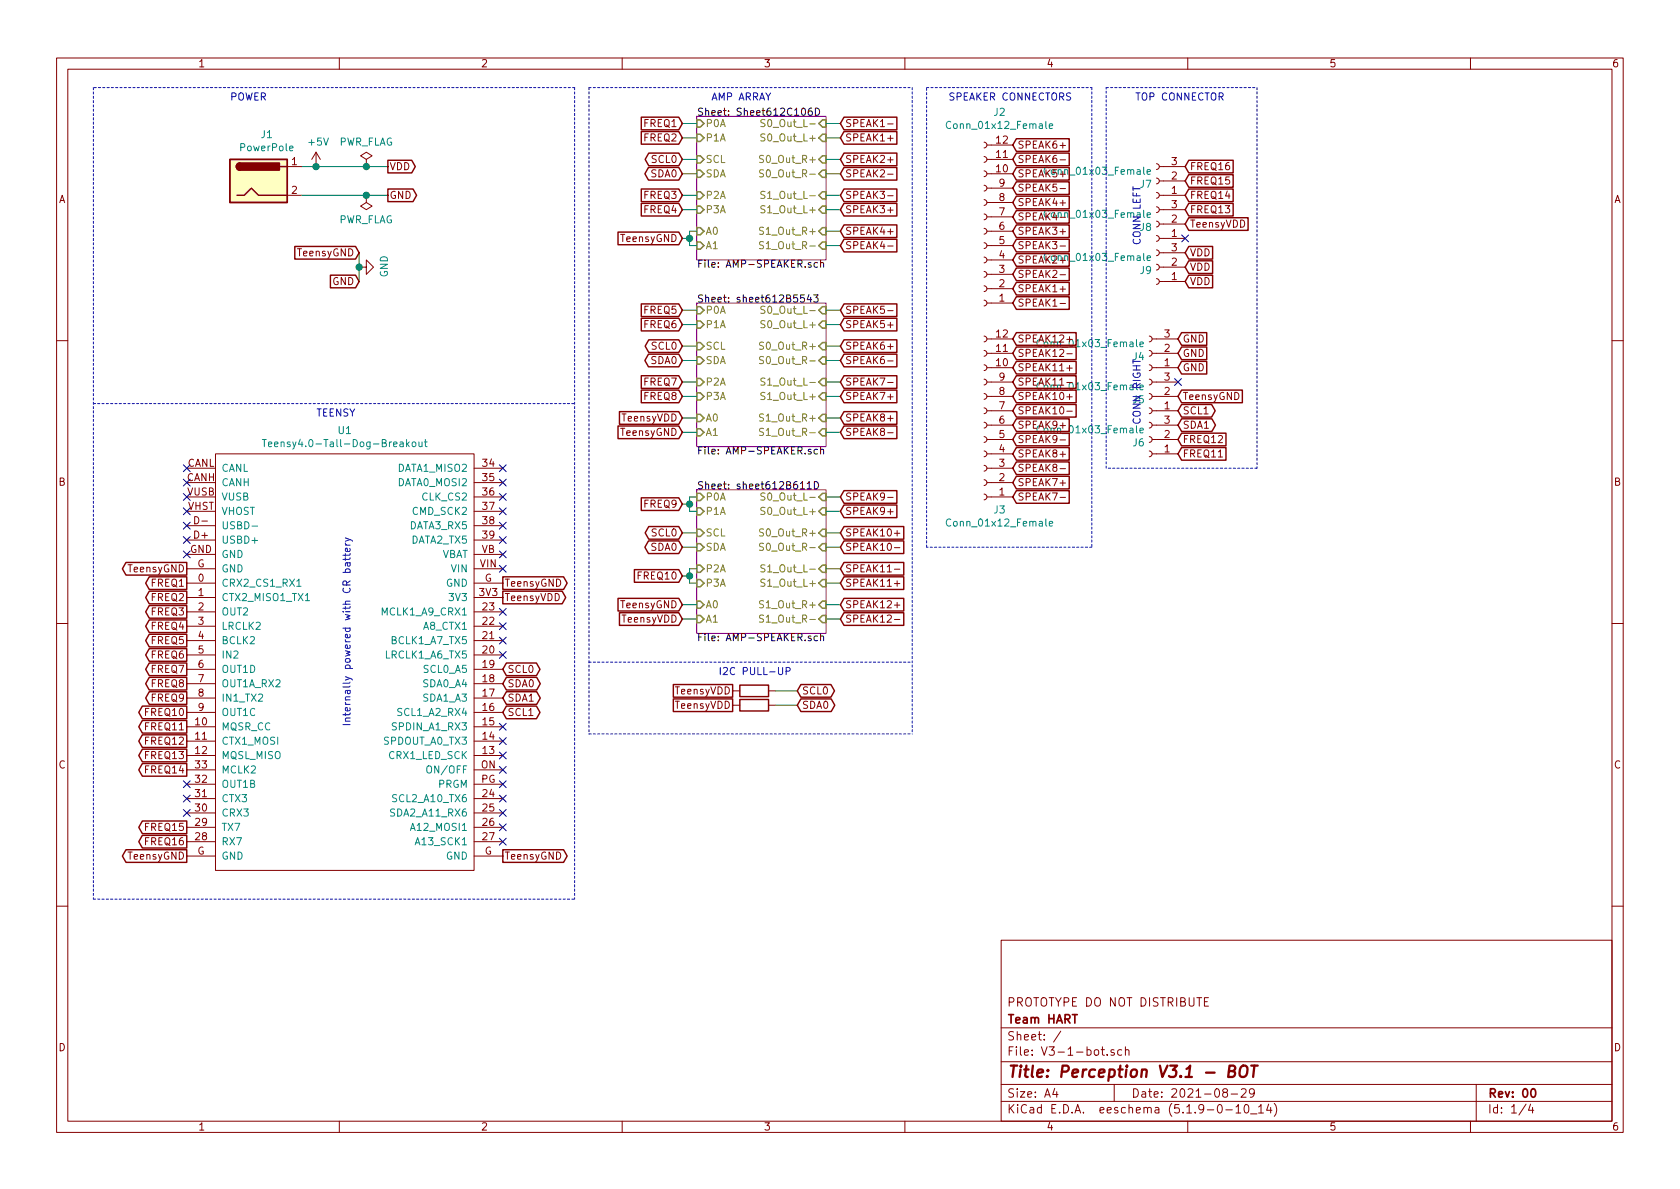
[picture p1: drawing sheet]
EESchema Schematic File Version 4
EELAYER 30 0
EELAYER END
$Descr A4 11693 8268
encoding utf-8
Sheet 1 4
Title "Perception V3.1 - BOT"
Date "2021-08-29"
Rev "00"
Comp "Team HART"
Comment1 "PROTOTYPE DO NOT DISTRIBUTE"
Comment2 ""
Comment3 ""
Comment4 ""
$EndDescr
Text GLabel 1300 4750 0    50   Output ~ 0
FREQ8
Text GLabel 1300 4050 0    50   Output ~ 0
FREQ1
Text GLabel 3500 4050 2    50   Output ~ 0
TeensyGND
Text GLabel 1300 4150 0    50   Output ~ 0
FREQ2
Text GLabel 1300 4250 0    50   Output ~ 0
FREQ3
Text GLabel 1300 4350 0    50   Output ~ 0
FREQ4
Text GLabel 1300 4450 0    50   Output ~ 0
FREQ5
Text GLabel 1300 4550 0    50   Output ~ 0
FREQ6
Text GLabel 1300 4650 0    50   Output ~ 0
FREQ7
Text GLabel 1300 4850 0    50   Output ~ 0
FREQ9
Text GLabel 1300 4950 0    50   Output ~ 0
FREQ10
Text GLabel 1300 5050 0    50   Output ~ 0
FREQ11
Text GLabel 3500 4950 2    50   BiDi ~ 0
SCL1
Text GLabel 3500 4850 2    50   BiDi ~ 0
SDA1
Text GLabel 3500 4750 2    50   BiDi ~ 0
SDA0
Text GLabel 3500 4650 2    50   BiDi ~ 0
SCL0
Text GLabel 1300 5150 0    50   Output ~ 0
FREQ12
Text GLabel 1300 5250 0    50   Output ~ 0
FREQ13
Text GLabel 1300 5350 0    50   Output ~ 0
FREQ14
Text GLabel 1300 5750 0    50   Output ~ 0
FREQ15
Text GLabel 1300 5850 0    50   Output ~ 0
FREQ16
Text GLabel 3500 4150 2    50   Output ~ 0
TeensyVDD
Text GLabel 2500 1750 0    50   Input ~ 0
TeensyGND
Text GLabel 2500 1950 0    50   Input ~ 0
GND
Wire Wire Line
	2500 1950 2500 1850
$Comp
L power:GND #PWR01
U 1 1
P 2500 1850
F 0 "#PWR01" H 2500 1600 50  0001 C CNN
F 1 "GND" H 2505 1677 50  0000 C CNN
F 2 "" H 2500 1850 50  0001 C CNN
F 3 "" H 2500 1850 50  0001 C CNN
	1    2500 1850
	0    -1   -1   0   
$EndComp
$Comp
L power:+5V #PWR02
U 1 1
P 2200 1150
F 0 "#PWR02" H 2200 1000 50  0001 C CNN
F 1 "+5V" H 2215 1323 50  0000 C CNN
F 2 "" H 2200 1150 50  0001 C CNN
F 3 "" H 2200 1150 50  0001 C CNN
	1    2200 1150
	1    0    0    -1  
$EndComp
Connection ~ 2500 1850
Wire Wire Line
	2500 1750 2500 1850
$Comp
L AndersonPowerPole:PowerPole J1
U 1 1
P 1800 1000
F 0 "J1" H 1857 1075 50  0000 C CNN
F 1 "PowerPole" H 1857 984 50  0000 C CNN
F 2 "PowerPole:45A-VERT-PAIR" H 1800 1000 50  0001 C CNN
F 3 "" H 1800 1000 50  0001 C CNN
	1    1800 1000
	1    0    0    -1  
$EndComp
$Sheet
S 4850 800  900  1000
U 612C106E
F0 "Sheet612C106D" 50
F1 "AMP-SPEAKER.sch" 50
F2 "SDA" I L 4850 1200 50 
F3 "P1A" I L 4850 950 50 
F4 "P0A" I L 4850 850 50 
F5 "P2A" I L 4850 1350 50 
F6 "P3A" I L 4850 1450 50 
F7 "A0" I L 4850 1600 50 
F8 "A1" I L 4850 1700 50 
F9 "SCL" I L 4850 1100 50 
F10 "S0_Out_L-" I R 5750 850 50 
F11 "S0_Out_L+" I R 5750 950 50 
F12 "S0_Out_R+" I R 5750 1100 50 
F13 "S0_Out_R-" I R 5750 1200 50 
F14 "S1_Out_L-" I R 5750 1350 50 
F15 "S1_Out_L+" I R 5750 1450 50 
F16 "S1_Out_R+" I R 5750 1600 50 
F17 "S1_Out_R-" I R 5750 1700 50 
$EndSheet
Text GLabel 4750 1650 0    50   Input ~ 0
TeensyGND
$Sheet
S 4850 2100 900  1000
U 612B5551
F0 "sheet612B5543" 50
F1 "AMP-SPEAKER.sch" 50
F2 "SDA" I L 4850 2500 50 
F3 "P1A" I L 4850 2250 50 
F4 "P0A" I L 4850 2150 50 
F5 "P2A" I L 4850 2650 50 
F6 "P3A" I L 4850 2750 50 
F7 "A0" I L 4850 2900 50 
F8 "A1" I L 4850 3000 50 
F9 "SCL" I L 4850 2400 50 
F10 "S0_Out_L-" I R 5750 2150 50 
F11 "S0_Out_L+" I R 5750 2250 50 
F12 "S0_Out_R+" I R 5750 2400 50 
F13 "S0_Out_R-" I R 5750 2500 50 
F14 "S1_Out_L-" I R 5750 2650 50 
F15 "S1_Out_L+" I R 5750 2750 50 
F16 "S1_Out_R+" I R 5750 2900 50 
F17 "S1_Out_R-" I R 5750 3000 50 
$EndSheet
$Sheet
S 4850 3400 900  1000
U 612B612B
F0 "sheet612B611D" 50
F1 "AMP-SPEAKER.sch" 50
F2 "SDA" I L 4850 3800 50 
F3 "P1A" I L 4850 3550 50 
F4 "P0A" I L 4850 3450 50 
F5 "P2A" I L 4850 3950 50 
F6 "P3A" I L 4850 4050 50 
F7 "A0" I L 4850 4200 50 
F8 "A1" I L 4850 4300 50 
F9 "SCL" I L 4850 3700 50 
F10 "S0_Out_L-" I R 5750 3450 50 
F11 "S0_Out_L+" I R 5750 3550 50 
F12 "S0_Out_R+" I R 5750 3700 50 
F13 "S0_Out_R-" I R 5750 3800 50 
F14 "S1_Out_L-" I R 5750 3950 50 
F15 "S1_Out_L+" I R 5750 4050 50 
F16 "S1_Out_R+" I R 5750 4200 50 
F17 "S1_Out_R-" I R 5750 4300 50 
$EndSheet
Text GLabel 4750 3000 0    50   Input ~ 0
TeensyGND
Text GLabel 4750 4200 0    50   Input ~ 0
TeensyGND
Text GLabel 4750 4300 0    50   Input ~ 0
TeensyVDD
Text GLabel 4750 2900 0    50   Input ~ 0
TeensyVDD
Wire Wire Line
	4750 4300 4850 4300
Wire Wire Line
	4750 4200 4850 4200
Wire Wire Line
	4750 3000 4850 3000
Wire Wire Line
	4750 2900 4850 2900
Wire Wire Line
	4750 1650 4800 1650
Wire Wire Line
	4800 1650 4800 1600
Wire Wire Line
	4800 1600 4850 1600
Wire Wire Line
	4850 1700 4800 1700
Wire Wire Line
	4800 1700 4800 1650
Connection ~ 4800 1650
Text GLabel 4750 1200 0    50   BiDi ~ 0
SDA0
Text GLabel 4750 1100 0    50   BiDi ~ 0
SCL0
Text GLabel 4750 2500 0    50   BiDi ~ 0
SDA0
Text GLabel 4750 2400 0    50   BiDi ~ 0
SCL0
Text GLabel 4750 3800 0    50   BiDi ~ 0
SDA0
Text GLabel 4750 3700 0    50   BiDi ~ 0
SCL0
Wire Wire Line
	4750 3700 4850 3700
Wire Wire Line
	4750 3800 4850 3800
Wire Wire Line
	4750 2400 4850 2400
Wire Wire Line
	4750 2500 4850 2500
Wire Wire Line
	4750 1100 4850 1100
Wire Wire Line
	4750 1200 4850 1200
Text GLabel 4750 2750 0    50   Input ~ 0
FREQ8
Text GLabel 4750 850  0    50   Input ~ 0
FREQ1
Text GLabel 4750 950  0    50   Input ~ 0
FREQ2
Text GLabel 4750 1350 0    50   Input ~ 0
FREQ3
Text GLabel 4750 1450 0    50   Input ~ 0
FREQ4
Text GLabel 4750 2150 0    50   Input ~ 0
FREQ5
Text GLabel 4750 2250 0    50   Input ~ 0
FREQ6
Text GLabel 4750 2650 0    50   Input ~ 0
FREQ7
Text GLabel 4750 3500 0    50   Input ~ 0
FREQ9
Text GLabel 4750 4000 0    50   Input ~ 0
FREQ10
Wire Wire Line
	4750 3500 4800 3500
Wire Wire Line
	4800 3500 4800 3450
Wire Wire Line
	4800 3450 4850 3450
Wire Wire Line
	4800 3500 4800 3550
Wire Wire Line
	4800 3550 4850 3550
Connection ~ 4800 3500
Wire Wire Line
	4750 4000 4800 4000
Wire Wire Line
	4800 4000 4800 4050
Wire Wire Line
	4800 4050 4850 4050
Wire Wire Line
	4800 4000 4800 3950
Wire Wire Line
	4800 3950 4850 3950
Connection ~ 4800 4000
Wire Wire Line
	4750 2750 4850 2750
Wire Wire Line
	4750 2650 4850 2650
Wire Wire Line
	4750 2250 4850 2250
Wire Wire Line
	4750 2150 4850 2150
Wire Wire Line
	4750 1350 4850 1350
Wire Wire Line
	4750 1450 4850 1450
Wire Wire Line
	4750 950  4850 950 
Wire Wire Line
	4750 850  4850 850 
Text GLabel 5850 850  2    50   Input ~ 0
SPEAK1-
Text GLabel 5850 950  2    50   Input ~ 0
SPEAK1+
Text GLabel 5850 1200 2    50   Input ~ 0
SPEAK2-
Text GLabel 5850 1100 2    50   Input ~ 0
SPEAK2+
Text GLabel 5850 1350 2    50   Input ~ 0
SPEAK3-
Text GLabel 5850 1450 2    50   Input ~ 0
SPEAK3+
Text GLabel 5850 1600 2    50   Input ~ 0
SPEAK4+
Text GLabel 5850 1700 2    50   Input ~ 0
SPEAK4-
Text GLabel 5850 2150 2    50   Input ~ 0
SPEAK5-
Text GLabel 5850 2250 2    50   Input ~ 0
SPEAK5+
Text GLabel 5850 2400 2    50   Input ~ 0
SPEAK6+
Text GLabel 5850 2500 2    50   Input ~ 0
SPEAK6-
Wire Notes Line
	4100 4600 6350 4600
Wire Notes Line
	4100 600  6350 600 
Wire Wire Line
	5750 2500 5850 2500
Wire Wire Line
	5750 2400 5850 2400
Wire Wire Line
	5750 2250 5850 2250
Wire Wire Line
	5750 2150 5850 2150
Wire Wire Line
	5750 1700 5850 1700
Wire Wire Line
	5750 1600 5850 1600
Wire Wire Line
	5750 1450 5850 1450
Wire Wire Line
	5750 1350 5850 1350
Wire Wire Line
	5750 1200 5850 1200
Wire Wire Line
	5750 1100 5850 1100
Wire Wire Line
	5750 950  5850 950 
Wire Wire Line
	5750 850  5850 850 
Text GLabel 5850 2650 2    50   Input ~ 0
SPEAK7-
Text GLabel 5850 2750 2    50   Input ~ 0
SPEAK7+
Text GLabel 5850 2900 2    50   Input ~ 0
SPEAK8+
Text GLabel 5850 3000 2    50   Input ~ 0
SPEAK8-
Text GLabel 5850 3450 2    50   Input ~ 0
SPEAK9-
Text GLabel 5850 3550 2    50   Input ~ 0
SPEAK9+
Text GLabel 5850 3700 2    50   Input ~ 0
SPEAK10+
Text GLabel 5850 3800 2    50   Input ~ 0
SPEAK10-
Text GLabel 5850 3950 2    50   Input ~ 0
SPEAK11-
Text GLabel 5850 4050 2    50   Input ~ 0
SPEAK11+
Text GLabel 5850 4200 2    50   Input ~ 0
SPEAK12+
Text GLabel 5850 4300 2    50   Input ~ 0
SPEAK12-
Wire Wire Line
	5750 4300 5850 4300
Wire Wire Line
	5750 4200 5850 4200
Wire Wire Line
	5750 4050 5850 4050
Wire Wire Line
	5750 3950 5850 3950
Wire Wire Line
	5750 3800 5850 3800
Wire Wire Line
	5750 3700 5850 3700
Wire Wire Line
	5750 3550 5850 3550
Wire Wire Line
	5750 3450 5850 3450
Wire Wire Line
	5750 3000 5850 3000
Wire Wire Line
	5750 2900 5850 2900
Wire Wire Line
	5750 2750 5850 2750
Wire Wire Line
	5750 2650 5850 2650
Text Notes 4950 700  0    50   ~ 0
AMP ARRAY
Text Notes 1600 700  0    50   ~ 0
POWER
Text Notes 2200 2900 0    50   ~ 0
TEENSY
$Comp
L Connector:Conn_01x12_Female J2
U 1 1
P 6850 1600
F 0 "J2" H 6742 775 50  0000 C CNN
F 1 "Conn_01x12_Female" H 6742 866 50  0000 C CNN
F 2 "Pin Socket 2.54mm:PinSocket_2x06_P2.54mm_Vertical" H 6850 1600 50  0001 C CNN
F 3 "~" H 6850 1600 50  0001 C CNN
	1    6850 1600
	-1   0    0    1   
$EndComp
$Comp
L Connector:Conn_01x12_Female J3
U 1 1
P 6850 2950
F 0 "J3" H 6742 3543 50  0000 C CNN
F 1 "Conn_01x12_Female" H 6742 3634 50  0000 C CNN
F 2 "Pin Socket 2.54mm:PinSocket_2x06_P2.54mm_Vertical" H 6850 2950 50  0001 C CNN
F 3 "~" H 6850 2950 50  0001 C CNN
	1    6850 2950
	-1   0    0    1   
$EndComp
Text GLabel 7050 2100 2    50   Input ~ 0
SPEAK1-
Text GLabel 7050 2000 2    50   Input ~ 0
SPEAK1+
Text GLabel 7050 1900 2    50   Input ~ 0
SPEAK2-
Text GLabel 7050 1800 2    50   Input ~ 0
SPEAK2+
Text GLabel 7050 1700 2    50   Input ~ 0
SPEAK3-
Text GLabel 7050 1600 2    50   Input ~ 0
SPEAK3+
Text GLabel 7050 1400 2    50   Input ~ 0
SPEAK4+
Text GLabel 7050 1500 2    50   Input ~ 0
SPEAK4-
Text GLabel 7050 1300 2    50   Input ~ 0
SPEAK5-
Text GLabel 7050 1200 2    50   Input ~ 0
SPEAK5+
Text GLabel 7050 1000 2    50   Input ~ 0
SPEAK6+
Text GLabel 7050 1100 2    50   Input ~ 0
SPEAK6-
Text GLabel 7050 3450 2    50   Input ~ 0
SPEAK7-
Text GLabel 7050 3350 2    50   Input ~ 0
SPEAK7+
Text GLabel 7050 3150 2    50   Input ~ 0
SPEAK8+
Text GLabel 7050 3250 2    50   Input ~ 0
SPEAK8-
Text GLabel 7050 3050 2    50   Input ~ 0
SPEAK9-
Text GLabel 7050 2950 2    50   Input ~ 0
SPEAK9+
Text GLabel 7050 2750 2    50   Input ~ 0
SPEAK10+
Text GLabel 7050 2850 2    50   Input ~ 0
SPEAK10-
Text GLabel 7050 2650 2    50   Input ~ 0
SPEAK11-
Text GLabel 7050 2550 2    50   Input ~ 0
SPEAK11+
Text GLabel 7050 2350 2    50   Input ~ 0
SPEAK12+
Text GLabel 7050 2450 2    50   Input ~ 0
SPEAK12-
Wire Notes Line
	6450 600  7600 600 
Wire Notes Line
	7600 600  7600 3800
Wire Notes Line
	7600 3800 6450 3800
Wire Notes Line
	6450 3800 6450 600 
Text Notes 6600 700  0    50   ~ 0
SPEAKER CONNECTORS
Text GLabel 8250 1950 2    50   Input ~ 0
VDD
Text GLabel 8250 1850 2    50   Input ~ 0
VDD
Text GLabel 8250 1750 2    50   Input ~ 0
VDD
Text GLabel 8200 2550 2    50   Input ~ 0
GND
Text GLabel 8200 2450 2    50   Input ~ 0
GND
Text GLabel 8200 2350 2    50   Input ~ 0
GND
NoConn ~ 8250 1650
Text GLabel 8200 2750 2    50   Input ~ 0
TeensyGND
Text GLabel 8250 1550 2    50   Input ~ 0
TeensyVDD
Text GLabel 8200 3150 2    50   Input ~ 0
FREQ11
Text GLabel 8200 3050 2    50   Input ~ 0
FREQ12
Text GLabel 8250 1450 2    50   Input ~ 0
FREQ13
Text GLabel 8250 1350 2    50   Input ~ 0
FREQ14
Text GLabel 8250 1250 2    50   Input ~ 0
FREQ15
Text GLabel 8250 1150 2    50   Input ~ 0
FREQ16
Text GLabel 8200 2850 2    50   BiDi ~ 0
SCL1
Text GLabel 8200 2950 2    50   BiDi ~ 0
SDA1
NoConn ~ 8200 2650
Wire Notes Line
	7700 600  8750 600 
Wire Notes Line
	8750 600  8750 3250
Wire Notes Line
	8750 3250 7700 3250
Wire Notes Line
	7700 3250 7700 600 
Text Notes 7900 700  0    50   ~ 0
TOP CONNECTOR
$Comp
L power:PWR_FLAG #FLG01
U 1 1
P 2550 1150
F 0 "#FLG01" H 2550 1225 50  0001 C CNN
F 1 "PWR_FLAG" H 2550 1323 50  0000 C CNN
F 2 "" H 2550 1150 50  0001 C CNN
F 3 "~" H 2550 1150 50  0001 C CNN
	1    2550 1150
	1    0    0    -1  
$EndComp
Text GLabel 2700 1150 2    50   Output ~ 0
VDD
Text GLabel 2700 1350 2    50   Output ~ 0
GND
$Comp
L power:PWR_FLAG #FLG02
U 1 1
P 2550 1350
F 0 "#FLG02" H 2550 1425 50  0001 C CNN
F 1 "PWR_FLAG" H 2550 1523 50  0000 C CNN
F 2 "" H 2550 1350 50  0001 C CNN
F 3 "~" H 2550 1350 50  0001 C CNN
	1    2550 1350
	-1   0    0    1   
$EndComp
$Comp
L teensy:Teensy4.0-Tall-Dog-Breakout U1
U 1 1
P 2400 4600
F 0 "U1" H 2400 6215 50  0000 C CNN
F 1 "Teensy4.0-Tall-Dog-Breakout" H 2400 6124 50  0000 C CNN
F 2 "Teensy:TallDogTeensy4.0Breakout" H 2400 3100 50  0001 C CNN
F 3 "" H 2400 3100 50  0001 C CNN
	1    2400 4600
	1    0    0    -1  
$EndComp
Wire Notes Line
	650  6250 4000 6250
Wire Notes Line
	650  2800 4000 2800
Text GLabel 5550 4900 2    50   BiDi ~ 0
SDA0
Text GLabel 5550 4800 2    50   BiDi ~ 0
SCL0
Text GLabel 5100 4900 0    50   UnSpc ~ 0
TeensyVDD
Text GLabel 5100 4800 0    50   UnSpc ~ 0
TeensyVDD
$Comp
L v3-rescue:R-Device R1
U 1 1
P 5250 4800
AR Path="/6130F6F8" Ref="R1"  Part="1" 
AR Path="/60B3C664/6130F6F8" Ref="R?"  Part="1" 
AR Path="/60B3C664/60D625EB/6130F6F8" Ref="R?"  Part="1" 
AR Path="/60B3C664/61161B92/6130F6F8" Ref="R?"  Part="1" 
AR Path="/60B3C664/611AE4D8/6130F6F8" Ref="R?"  Part="1" 
AR Path="/60B3C664/611FADDC/6130F6F8" Ref="R?"  Part="1" 
AR Path="/60B3C664/612476AD/6130F6F8" Ref="R?"  Part="1" 
AR Path="/60B3C664/61293FB1/6130F6F8" Ref="R?"  Part="1" 
AR Path="/60B3C664/61415D48/6130F6F8" Ref="R?"  Part="1" 
AR Path="/60B3C664/614FF167/6130F6F8" Ref="R?"  Part="1" 
AR Path="/60B3C664/6154BA8C/6130F6F8" Ref="R?"  Part="1" 
AR Path="/60B3C664/61598387/6130F6F8" Ref="R?"  Part="1" 
AR Path="/60B3C664/6168007F/6130F6F8" Ref="R?"  Part="1" 
AR Path="/60B3C664/61680083/6130F6F8" Ref="R?"  Part="1" 
AR Path="/60B20945/6130F6F8" Ref="R?"  Part="1" 
AR Path="/60B2094D/6130F6F8" Ref="R?"  Part="1" 
AR Path="/60B20955/6130F6F8" Ref="R?"  Part="1" 
AR Path="/60B2095D/6130F6F8" Ref="R?"  Part="1" 
AR Path="/60B20965/6130F6F8" Ref="R?"  Part="1" 
AR Path="/60B2096D/6130F6F8" Ref="R?"  Part="1" 
AR Path="/612FD936/6130F6F8" Ref="R?"  Part="1" 
AR Path="/612FF705/6130F6F8" Ref="R?"  Part="1" 
AR Path="/612C106E/6130F6F8" Ref="R?"  Part="1" 
AR Path="/612B5551/6130F6F8" Ref="R?"  Part="1" 
AR Path="/612B612B/6130F6F8" Ref="R?"  Part="1" 
F 0 "R1" V 5043 4800 50  0001 C CNN
F 1 "2200" V 5134 4800 50  0001 C CNN
F 2 "SMD Resistor:R_1206_3216Metric_Pad1.30x1.75mm_HandSolder" V 5180 4800 50  0001 C CNN
F 3 "~" H 5250 4800 50  0001 C CNN
	1    5250 4800
	0    1    1    0   
$EndComp
$Comp
L v3-rescue:R-Device R2
U 1 1
P 5250 4900
AR Path="/613113E0" Ref="R2"  Part="1" 
AR Path="/60B3C664/613113E0" Ref="R?"  Part="1" 
AR Path="/60B3C664/60D625EB/613113E0" Ref="R?"  Part="1" 
AR Path="/60B3C664/61161B92/613113E0" Ref="R?"  Part="1" 
AR Path="/60B3C664/611AE4D8/613113E0" Ref="R?"  Part="1" 
AR Path="/60B3C664/611FADDC/613113E0" Ref="R?"  Part="1" 
AR Path="/60B3C664/612476AD/613113E0" Ref="R?"  Part="1" 
AR Path="/60B3C664/61293FB1/613113E0" Ref="R?"  Part="1" 
AR Path="/60B3C664/61415D48/613113E0" Ref="R?"  Part="1" 
AR Path="/60B3C664/614FF167/613113E0" Ref="R?"  Part="1" 
AR Path="/60B3C664/6154BA8C/613113E0" Ref="R?"  Part="1" 
AR Path="/60B3C664/61598387/613113E0" Ref="R?"  Part="1" 
AR Path="/60B3C664/6168007F/613113E0" Ref="R?"  Part="1" 
AR Path="/60B3C664/61680083/613113E0" Ref="R?"  Part="1" 
AR Path="/60B20945/613113E0" Ref="R?"  Part="1" 
AR Path="/60B2094D/613113E0" Ref="R?"  Part="1" 
AR Path="/60B20955/613113E0" Ref="R?"  Part="1" 
AR Path="/60B2095D/613113E0" Ref="R?"  Part="1" 
AR Path="/60B20965/613113E0" Ref="R?"  Part="1" 
AR Path="/60B2096D/613113E0" Ref="R?"  Part="1" 
AR Path="/612FD936/613113E0" Ref="R?"  Part="1" 
AR Path="/612FF705/613113E0" Ref="R?"  Part="1" 
AR Path="/612C106E/613113E0" Ref="R?"  Part="1" 
AR Path="/612B5551/613113E0" Ref="R?"  Part="1" 
AR Path="/612B612B/613113E0" Ref="R?"  Part="1" 
F 0 "R2" V 5043 4900 50  0001 C CNN
F 1 "2200" V 5134 4900 50  0001 C CNN
F 2 "SMD Resistor:R_1206_3216Metric_Pad1.30x1.75mm_HandSolder" V 5180 4900 50  0001 C CNN
F 3 "~" H 5250 4900 50  0001 C CNN
	1    5250 4900
	0    1    1    0   
$EndComp
Wire Wire Line
	5400 4800 5550 4800
Wire Wire Line
	5400 4900 5550 4900
Wire Notes Line
	4100 5100 6350 5100
Wire Notes Line
	6350 600  6350 5100
Wire Notes Line
	4100 600  4100 5100
Text Notes 5000 4700 0    50   ~ 0
I2C PULL-UP
Text GLabel 1300 3950 0    50   Output ~ 0
TeensyGND
Text GLabel 1300 5950 0    50   Output ~ 0
TeensyGND
Text GLabel 3500 5950 2    50   Output ~ 0
TeensyGND
NoConn ~ 3500 5850
NoConn ~ 3500 5750
NoConn ~ 3500 5650
NoConn ~ 3500 5550
NoConn ~ 3500 5450
NoConn ~ 3500 5350
NoConn ~ 3500 5250
NoConn ~ 3500 5150
NoConn ~ 3500 5050
NoConn ~ 3500 4550
NoConn ~ 3500 4450
NoConn ~ 3500 4350
NoConn ~ 3500 4250
NoConn ~ 3500 3950
NoConn ~ 3500 3850
NoConn ~ 3500 3750
NoConn ~ 3500 3650
NoConn ~ 3500 3550
NoConn ~ 3500 3450
NoConn ~ 3500 3350
NoConn ~ 3500 3250
NoConn ~ 1300 3250
NoConn ~ 1300 3350
NoConn ~ 1300 3450
NoConn ~ 1300 3550
NoConn ~ 1300 3650
NoConn ~ 1300 3750
NoConn ~ 1300 3850
NoConn ~ 1300 5450
NoConn ~ 1300 5550
NoConn ~ 1300 5650
Text Notes 7950 1700 1    50   ~ 0
CONN LEFT
Text Notes 7950 2950 1    50   ~ 0
CONN RIGHT
Wire Wire Line
	2550 1150 2700 1150
Wire Wire Line
	2550 1350 2700 1350
Wire Wire Line
	2200 1150 2550 1150
Connection ~ 2550 1150
Wire Wire Line
	2100 1350 2550 1350
Connection ~ 2550 1350
Wire Notes Line
	650  600  650  6250
Wire Notes Line
	4000 600  4000 6250
Wire Wire Line
	2100 1150 2200 1150
Connection ~ 2200 1150
Wire Notes Line
	4000 600  650  600 
Text Notes 2450 5050 1    50   ~ 0
Internally powered with CR battery\n
$Comp
L Connector:Conn_01x03_Female J9
U 1 1
P 8050 1850
F 0 "J9" H 8078 1876 50  0000 L CNN
F 1 "Conn_01x03_Female" H 8078 1785 50  0000 L CNN
F 2 "Pin Socket 2.54mm:PinSocket_1x03_P2.54mm_Vertical" H 8050 1850 50  0001 C CNN
F 3 "~" H 8050 1850 50  0001 C CNN
	1    8050 1850
	-1   0    0    1   
$EndComp
$Comp
L Connector:Conn_01x03_Female J8
U 1 1
P 8050 1550
F 0 "J8" H 8078 1576 50  0000 L CNN
F 1 "Conn_01x03_Female" H 8078 1485 50  0000 L CNN
F 2 "Pin Socket 2.54mm:PinSocket_1x03_P2.54mm_Vertical" H 8050 1550 50  0001 C CNN
F 3 "~" H 8050 1550 50  0001 C CNN
	1    8050 1550
	-1   0    0    1   
$EndComp
$Comp
L Connector:Conn_01x03_Female J7
U 1 1
P 8050 1250
F 0 "J7" H 8078 1276 50  0000 L CNN
F 1 "Conn_01x03_Female" H 8078 1185 50  0000 L CNN
F 2 "Pin Socket 2.54mm:PinSocket_1x03_P2.54mm_Vertical" H 8050 1250 50  0001 C CNN
F 3 "~" H 8050 1250 50  0001 C CNN
	1    8050 1250
	-1   0    0    1   
$EndComp
$Comp
L Connector:Conn_01x03_Female J4
U 1 1
P 8000 2450
F 0 "J4" H 8028 2476 50  0000 L CNN
F 1 "Conn_01x03_Female" H 8028 2385 50  0000 L CNN
F 2 "Pin Socket 2.54mm:PinSocket_1x03_P2.54mm_Vertical" H 8000 2450 50  0001 C CNN
F 3 "~" H 8000 2450 50  0001 C CNN
	1    8000 2450
	-1   0    0    1   
$EndComp
$Comp
L Connector:Conn_01x03_Female J5
U 1 1
P 8000 2750
F 0 "J5" H 8028 2776 50  0000 L CNN
F 1 "Conn_01x03_Female" H 8028 2685 50  0000 L CNN
F 2 "Pin Socket 2.54mm:PinSocket_1x03_P2.54mm_Vertical" H 8000 2750 50  0001 C CNN
F 3 "~" H 8000 2750 50  0001 C CNN
	1    8000 2750
	-1   0    0    1   
$EndComp
$Comp
L Connector:Conn_01x03_Female J6
U 1 1
P 8000 3050
F 0 "J6" H 8028 3076 50  0000 L CNN
F 1 "Conn_01x03_Female" H 8028 2985 50  0000 L CNN
F 2 "Pin Socket 2.54mm:PinSocket_1x03_P2.54mm_Vertical" H 8000 3050 50  0001 C CNN
F 3 "~" H 8000 3050 50  0001 C CNN
	1    8000 3050
	-1   0    0    1   
$EndComp
$EndSCHEMATC
